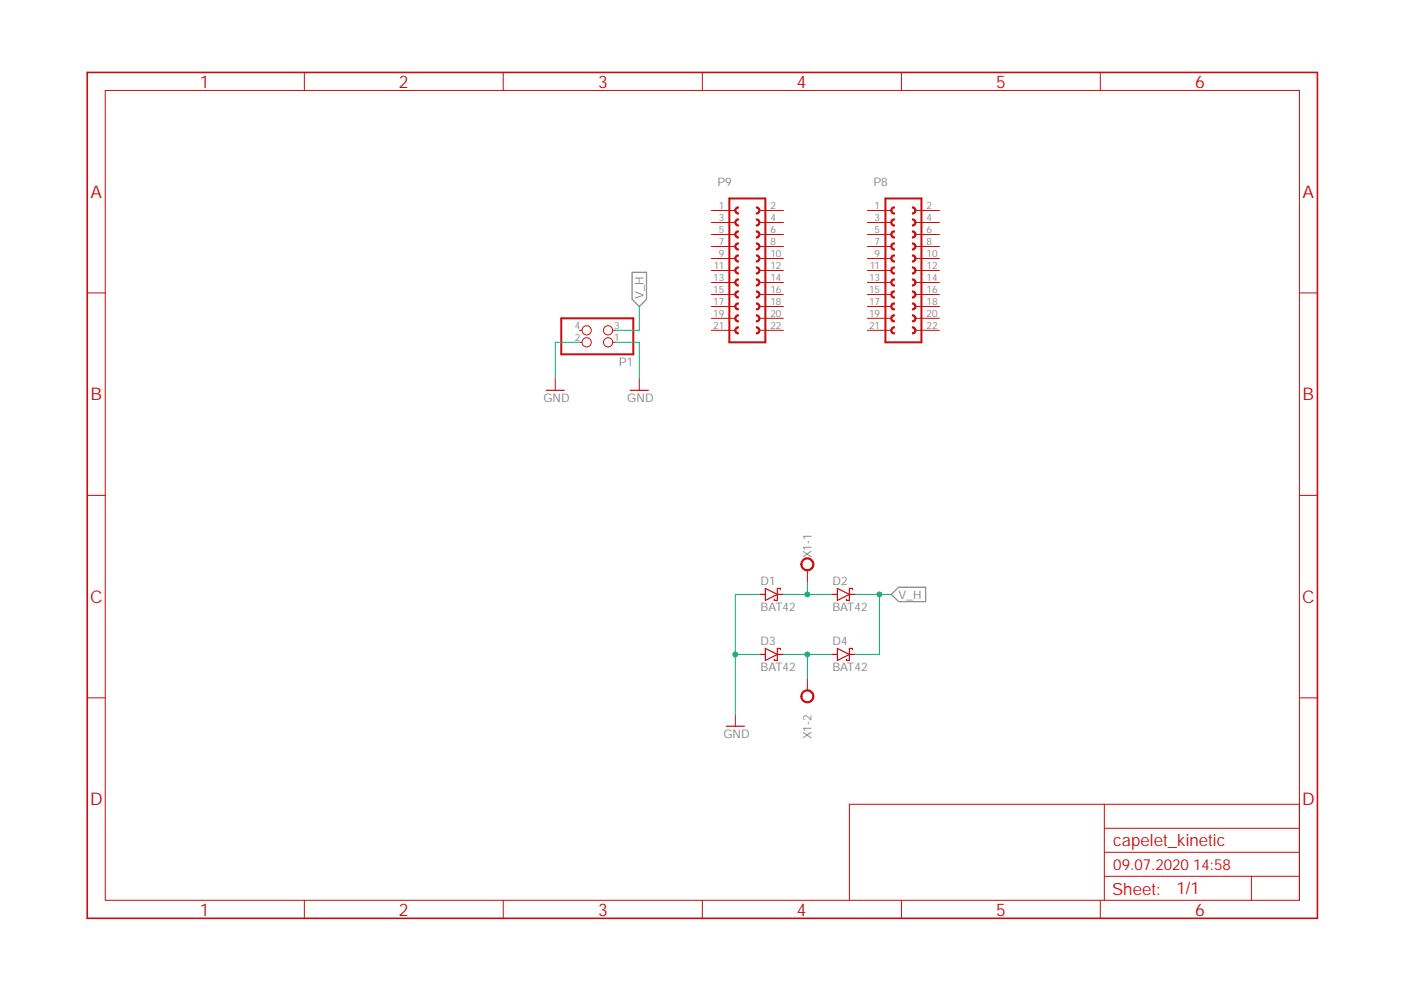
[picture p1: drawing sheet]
<?xml version="1.0" encoding="utf-8"?>
<!DOCTYPE eagle SYSTEM "eagle.dtd">
<eagle version="9.5.2">
<drawing>
<settings>
<setting alwaysvectorfont="no"/>
<setting verticaltext="up"/>
</settings>
<grid distance="0.1" unitdist="inch" unit="inch" style="lines" multiple="1" display="no" altdistance="0.01" altunitdist="inch" altunit="inch"/>
<schematic xreflabel="%F%N/%S.%C%R" xrefpart="/%S.%C%R">
<libraries>
<library name="con-wago-500">
<symbols>
<symbol name="KL">
<circle x="1.27" y="0" radius="1.27" width="0.254" layer="94"/>
<text x="0" y="0.889" size="1.778" layer="95" rot="R180">&gt;NAME</text>
<pin name="KL" x="5.08" y="0" visible="off" length="short" direction="pas" rot="R180"/>
</symbol>
<symbol name="KL+V">
<circle x="1.27" y="0" radius="1.27" width="0.254" layer="94"/>
<text x="-2.54" y="-3.683" size="1.778" layer="96">&gt;VALUE</text>
<text x="0" y="0.889" size="1.778" layer="95" rot="R180">&gt;NAME</text>
<pin name="KL" x="5.08" y="0" visible="off" length="short" direction="pas" rot="R180"/>
</symbol>
</symbols>
<devicesets>
<deviceset name="W237-102" prefix="X" uservalue="yes">
<gates>
<gate name="-1" symbol="KL" x="0" y="5.08" addlevel="always"/>
<gate name="-2" symbol="KL+V" x="0" y="0" addlevel="always"/>
</gates>
<devices>
<device name="" package="W237-102">
<connects>
<connect gate="-1" pin="KL" pad="1"/>
<connect gate="-2" pin="KL" pad="2"/>
</connects>
<package3dinstances>
<package3dinstance package3d_urn="urn:adsk.eagle:package:10688/1"/>
</package3dinstances>
<technologies>
<technology name="">
<attribute name="MF" value="" constant="no"/>
<attribute name="MPN" value="237-102" constant="no"/>
<attribute name="OC_FARNELL" value="unknown" constant="no"/>
<attribute name="OC_NEWARK" value="70K9898" constant="no"/>
<attribute name="POPULARITY" value="32" constant="no"/>
</technology>
</technologies>
</device>
</devices>
</deviceset>
</devicesets>
</library>
<library name="supply1">
<symbols>
<symbol name="GND">
<wire x1="-1.905" y1="0" x2="1.905" y2="0" width="0.254" layer="94"/>
<text x="-2.54" y="-2.54" size="1.778" layer="96">&gt;VALUE</text>
<pin name="GND" x="0" y="2.54" visible="off" length="short" direction="sup" rot="R270"/>
</symbol>
</symbols>
<devicesets>
<deviceset name="GND" prefix="GND">
<gates>
<gate name="1" symbol="GND" x="0" y="0"/>
</gates>
<devices>
<device name="">
<technologies>
<technology name=""/>
</technologies>
</device>
</devices>
</deviceset>
</devicesets>
</library>
<library name="diode">
<symbols>
<symbol name="SCHOTTKY">
<wire x1="-1.27" y1="-1.27" x2="1.27" y2="0" width="0.254" layer="94"/>
<wire x1="1.27" y1="0" x2="-1.27" y2="1.27" width="0.254" layer="94"/>
<wire x1="1.905" y1="1.27" x2="1.27" y2="1.27" width="0.254" layer="94"/>
<wire x1="1.27" y1="1.27" x2="1.27" y2="0" width="0.254" layer="94"/>
<wire x1="-1.27" y1="1.27" x2="-1.27" y2="0" width="0.254" layer="94"/>
<wire x1="-1.27" y1="0" x2="-1.27" y2="-1.27" width="0.254" layer="94"/>
<wire x1="1.27" y1="0" x2="1.27" y2="-1.27" width="0.254" layer="94"/>
<wire x1="1.905" y1="1.27" x2="1.905" y2="1.016" width="0.254" layer="94"/>
<wire x1="1.27" y1="-1.27" x2="0.635" y2="-1.27" width="0.254" layer="94"/>
<wire x1="0.635" y1="-1.016" x2="0.635" y2="-1.27" width="0.254" layer="94"/>
<wire x1="-1.27" y1="0" x2="-2.54" y2="0" width="0.254" layer="94"/>
<wire x1="1.27" y1="0" x2="2.54" y2="0" width="0.254" layer="94"/>
<text x="-2.286" y="1.905" size="1.778" layer="95">&gt;NAME</text>
<text x="-2.286" y="-3.429" size="1.778" layer="96">&gt;VALUE</text>
<pin name="A" x="-2.54" y="0" visible="off" length="point" direction="pas"/>
<pin name="C" x="2.54" y="0" visible="off" length="point" direction="pas" rot="R180"/>
</symbol>
</symbols>
<devicesets>
<deviceset name="BAT42" prefix="D">
<gates>
<gate name="1" symbol="SCHOTTKY" x="0" y="0"/>
</gates>
<devices>
<device name="" package="DO35-10">
<connects>
<connect gate="1" pin="A" pad="A"/>
<connect gate="1" pin="C" pad="C"/>
</connects>
<package3dinstances>
<package3dinstance package3d_urn="urn:adsk.eagle:package:43344/2"/>
</package3dinstances>
<technologies>
<technology name="">
<attribute name="POPULARITY" value="0" constant="no"/>
</technology>
</technologies>
</device>
</devices>
</deviceset>
</devicesets>
</library>
<library name="shepherd">
<symbols>
<symbol name="FE11-2">
<wire x1="3.81" y1="-15.24" x2="-3.81" y2="-15.24" width="0.4064" layer="94"/>
<wire x1="-1.905" y1="-0.635" x2="-1.905" y2="0.635" width="0.254" layer="94" curve="-180" cap="flat"/>
<wire x1="-1.905" y1="-3.175" x2="-1.905" y2="-1.905" width="0.254" layer="94" curve="-180" cap="flat"/>
<wire x1="-1.905" y1="-5.715" x2="-1.905" y2="-4.445" width="0.254" layer="94" curve="-180" cap="flat"/>
<wire x1="1.905" y1="0.635" x2="1.905" y2="-0.635" width="0.254" layer="94" curve="-180" cap="flat"/>
<wire x1="1.905" y1="-1.905" x2="1.905" y2="-3.175" width="0.254" layer="94" curve="-180" cap="flat"/>
<wire x1="1.905" y1="-4.445" x2="1.905" y2="-5.715" width="0.254" layer="94" curve="-180" cap="flat"/>
<wire x1="-1.905" y1="4.445" x2="-1.905" y2="5.715" width="0.254" layer="94" curve="-180" cap="flat"/>
<wire x1="-1.905" y1="1.905" x2="-1.905" y2="3.175" width="0.254" layer="94" curve="-180" cap="flat"/>
<wire x1="1.905" y1="5.715" x2="1.905" y2="4.445" width="0.254" layer="94" curve="-180" cap="flat"/>
<wire x1="1.905" y1="3.175" x2="1.905" y2="1.905" width="0.254" layer="94" curve="-180" cap="flat"/>
<wire x1="-1.905" y1="12.065" x2="-1.905" y2="13.335" width="0.254" layer="94" curve="-180" cap="flat"/>
<wire x1="-1.905" y1="9.525" x2="-1.905" y2="10.795" width="0.254" layer="94" curve="-180" cap="flat"/>
<wire x1="-1.905" y1="6.985" x2="-1.905" y2="8.255" width="0.254" layer="94" curve="-180" cap="flat"/>
<wire x1="1.905" y1="13.335" x2="1.905" y2="12.065" width="0.254" layer="94" curve="-180" cap="flat"/>
<wire x1="1.905" y1="10.795" x2="1.905" y2="9.525" width="0.254" layer="94" curve="-180" cap="flat"/>
<wire x1="1.905" y1="8.255" x2="1.905" y2="6.985" width="0.254" layer="94" curve="-180" cap="flat"/>
<pin name="39" x="-7.62" y="-5.08" visible="pad" length="middle" direction="pas" swaplevel="1"/>
<pin name="37" x="-7.62" y="-2.54" visible="pad" length="middle" direction="pas" swaplevel="1"/>
<pin name="35" x="-7.62" y="0" visible="pad" length="middle" direction="pas" swaplevel="1"/>
<pin name="40" x="7.62" y="-5.08" visible="pad" length="middle" direction="pas" swaplevel="1" rot="R180"/>
<pin name="38" x="7.62" y="-2.54" visible="pad" length="middle" direction="pas" swaplevel="1" rot="R180"/>
<pin name="36" x="7.62" y="0" visible="pad" length="middle" direction="pas" swaplevel="1" rot="R180"/>
<pin name="33" x="-7.62" y="2.54" visible="pad" length="middle" direction="pas" swaplevel="1"/>
<pin name="31" x="-7.62" y="5.08" visible="pad" length="middle" direction="pas" swaplevel="1"/>
<pin name="34" x="7.62" y="2.54" visible="pad" length="middle" direction="pas" swaplevel="1" rot="R180"/>
<pin name="32" x="7.62" y="5.08" visible="pad" length="middle" direction="pas" swaplevel="1" rot="R180"/>
<pin name="29" x="-7.62" y="7.62" visible="pad" length="middle" direction="pas" swaplevel="1"/>
<pin name="27" x="-7.62" y="10.16" visible="pad" length="middle" direction="pas" swaplevel="1"/>
<pin name="25" x="-7.62" y="12.7" visible="pad" length="middle" direction="pas" swaplevel="1"/>
<pin name="30" x="7.62" y="7.62" visible="pad" length="middle" direction="pas" swaplevel="1" rot="R180"/>
<pin name="28" x="7.62" y="10.16" visible="pad" length="middle" direction="pas" swaplevel="1" rot="R180"/>
<pin name="26" x="7.62" y="12.7" visible="pad" length="middle" direction="pas" swaplevel="1" rot="R180"/>
<wire x1="-1.905" y1="-8.255" x2="-1.905" y2="-6.985" width="0.254" layer="94" curve="-180" cap="flat"/>
<wire x1="-1.905" y1="-10.795" x2="-1.905" y2="-9.525" width="0.254" layer="94" curve="-180" cap="flat"/>
<wire x1="-1.905" y1="-13.335" x2="-1.905" y2="-12.065" width="0.254" layer="94" curve="-180" cap="flat"/>
<pin name="45" x="-7.62" y="-12.7" visible="pad" length="middle" direction="pas" swaplevel="1"/>
<pin name="43" x="-7.62" y="-10.16" visible="pad" length="middle" direction="pas" swaplevel="1"/>
<pin name="41" x="-7.62" y="-7.62" visible="pad" length="middle" direction="pas" swaplevel="1"/>
<wire x1="1.905" y1="-6.985" x2="1.905" y2="-8.255" width="0.254" layer="94" curve="-180" cap="flat"/>
<wire x1="1.905" y1="-9.525" x2="1.905" y2="-10.795" width="0.254" layer="94" curve="-180" cap="flat"/>
<wire x1="1.905" y1="-12.065" x2="1.905" y2="-13.335" width="0.254" layer="94" curve="-180" cap="flat"/>
<pin name="46" x="7.62" y="-12.7" visible="pad" length="middle" direction="pas" swaplevel="1" rot="R180"/>
<pin name="44" x="7.62" y="-10.16" visible="pad" length="middle" direction="pas" swaplevel="1" rot="R180"/>
<pin name="42" x="7.62" y="-7.62" visible="pad" length="middle" direction="pas" swaplevel="1" rot="R180"/>
<wire x1="-3.81" y1="-15.24" x2="-3.81" y2="15.24" width="0.4064" layer="94"/>
<wire x1="-3.81" y1="15.24" x2="3.81" y2="15.24" width="0.4064" layer="94"/>
<wire x1="3.81" y1="15.24" x2="3.81" y2="-15.24" width="0.4064" layer="94"/>
<text x="-6.35" y="17.78" size="1.778" layer="96">&gt;NAME</text>
</symbol>
</symbols>
<devicesets>
<deviceset name="FE11-2" prefix="P">
<gates>
<gate name="G$1" symbol="FE11-2" x="0" y="0"/>
</gates>
<devices>
<device name="" package="FE11-2">
<connects>
<connect gate="G$1" pin="25" pad="1"/>
<connect gate="G$1" pin="26" pad="2"/>
<connect gate="G$1" pin="27" pad="3"/>
<connect gate="G$1" pin="28" pad="4"/>
<connect gate="G$1" pin="29" pad="5"/>
<connect gate="G$1" pin="30" pad="6"/>
<connect gate="G$1" pin="31" pad="7"/>
<connect gate="G$1" pin="32" pad="8"/>
<connect gate="G$1" pin="33" pad="9"/>
<connect gate="G$1" pin="34" pad="10"/>
<connect gate="G$1" pin="35" pad="11"/>
<connect gate="G$1" pin="36" pad="12"/>
<connect gate="G$1" pin="37" pad="13"/>
<connect gate="G$1" pin="38" pad="14"/>
<connect gate="G$1" pin="39" pad="15"/>
<connect gate="G$1" pin="40" pad="16"/>
<connect gate="G$1" pin="41" pad="17"/>
<connect gate="G$1" pin="42" pad="18"/>
<connect gate="G$1" pin="43" pad="19"/>
<connect gate="G$1" pin="44" pad="20"/>
<connect gate="G$1" pin="45" pad="21"/>
<connect gate="G$1" pin="46" pad="22"/>
</connects>
<technologies>
<technology name=""/>
</technologies>
</device>
</devices>
</deviceset>
</devicesets>
</library>
<library name="frames">
<symbols>
<symbol name="A4L-LOC">
<wire x1="256.54" y1="3.81" x2="256.54" y2="8.89" width="0.1016" layer="94"/>
<wire x1="256.54" y1="8.89" x2="256.54" y2="13.97" width="0.1016" layer="94"/>
<wire x1="256.54" y1="13.97" x2="256.54" y2="19.05" width="0.1016" layer="94"/>
<wire x1="256.54" y1="19.05" x2="256.54" y2="24.13" width="0.1016" layer="94"/>
<wire x1="161.29" y1="3.81" x2="161.29" y2="24.13" width="0.1016" layer="94"/>
<wire x1="161.29" y1="24.13" x2="215.265" y2="24.13" width="0.1016" layer="94"/>
<wire x1="215.265" y1="24.13" x2="256.54" y2="24.13" width="0.1016" layer="94"/>
<wire x1="246.38" y1="3.81" x2="246.38" y2="8.89" width="0.1016" layer="94"/>
<wire x1="246.38" y1="8.89" x2="256.54" y2="8.89" width="0.1016" layer="94"/>
<wire x1="246.38" y1="8.89" x2="215.265" y2="8.89" width="0.1016" layer="94"/>
<wire x1="215.265" y1="8.89" x2="215.265" y2="3.81" width="0.1016" layer="94"/>
<wire x1="215.265" y1="8.89" x2="215.265" y2="13.97" width="0.1016" layer="94"/>
<wire x1="215.265" y1="13.97" x2="256.54" y2="13.97" width="0.1016" layer="94"/>
<wire x1="215.265" y1="13.97" x2="215.265" y2="19.05" width="0.1016" layer="94"/>
<wire x1="215.265" y1="19.05" x2="256.54" y2="19.05" width="0.1016" layer="94"/>
<wire x1="215.265" y1="19.05" x2="215.265" y2="24.13" width="0.1016" layer="94"/>
<text x="217.17" y="15.24" size="2.54" layer="94">&gt;DRAWING_NAME</text>
<text x="217.17" y="10.16" size="2.286" layer="94">&gt;LAST_DATE_TIME</text>
<text x="230.505" y="5.08" size="2.54" layer="94">&gt;SHEET</text>
<text x="216.916" y="4.953" size="2.54" layer="94">Sheet:</text>
<frame x1="0" y1="0" x2="260.35" y2="179.07" columns="6" rows="4" layer="94"/>
</symbol>
</symbols>
<devicesets>
<deviceset name="A4L-LOC" prefix="FRAME" uservalue="yes">
<gates>
<gate name="G$1" symbol="A4L-LOC" x="0" y="0"/>
</gates>
<devices>
<device name="">
<technologies>
<technology name=""/>
</technologies>
</device>
</devices>
</deviceset>
</devicesets>
</library>
<library name="pinhead">
<symbols>
<symbol name="PINH2X2">
<wire x1="-8.89" y1="-2.54" x2="6.35" y2="-2.54" width="0.4064" layer="94"/>
<wire x1="6.35" y1="-2.54" x2="6.35" y2="5.08" width="0.4064" layer="94"/>
<wire x1="6.35" y1="5.08" x2="-8.89" y2="5.08" width="0.4064" layer="94"/>
<wire x1="-8.89" y1="5.08" x2="-8.89" y2="-2.54" width="0.4064" layer="94"/>
<text x="-8.89" y="5.715" size="1.778" layer="95">&gt;NAME</text>
<text x="-8.89" y="-5.08" size="1.778" layer="96">&gt;VALUE</text>
<pin name="1" x="-5.08" y="2.54" visible="pad" length="short" direction="pas" function="dot"/>
<pin name="2" x="2.54" y="2.54" visible="pad" length="short" direction="pas" function="dot" rot="R180"/>
<pin name="3" x="-5.08" y="0" visible="pad" length="short" direction="pas" function="dot"/>
<pin name="4" x="2.54" y="0" visible="pad" length="short" direction="pas" function="dot" rot="R180"/>
</symbol>
</symbols>
<devicesets>
<deviceset name="PINHD-2X2" prefix="JP" uservalue="yes">
<gates>
<gate name="A" symbol="PINH2X2" x="0" y="0"/>
</gates>
<devices>
<device name="" package="2X02">
<connects>
<connect gate="A" pin="1" pad="1"/>
<connect gate="A" pin="2" pad="2"/>
<connect gate="A" pin="3" pad="3"/>
<connect gate="A" pin="4" pad="4"/>
</connects>
<package3dinstances>
<package3dinstance package3d_urn="urn:adsk.eagle:package:22455/2"/>
</package3dinstances>
<technologies>
<technology name="">
<attribute name="POPULARITY" value="0" constant="no"/>
</technology>
</technologies>
</device>
<device name="/90" package="2X02/90">
<connects>
<connect gate="A" pin="1" pad="1"/>
<connect gate="A" pin="2" pad="2"/>
<connect gate="A" pin="3" pad="3"/>
<connect gate="A" pin="4" pad="4"/>
</connects>
<package3dinstances>
<package3dinstance package3d_urn="urn:adsk.eagle:package:22456/2"/>
</package3dinstances>
<technologies>
<technology name="">
<attribute name="POPULARITY" value="0" constant="no"/>
</technology>
</technologies>
</device>
</devices>
</deviceset>
</devicesets>
</library>
</libraries>
<attributes>
</attributes>
<variantdefs>
</variantdefs>
<classes>
<class number="0" name="default" width="0" drill="0">
</class>
</classes>
<parts>
<part name="X1" library="con-wago-500" deviceset="W237-102" device="" package3d_urn="urn:adsk.eagle:package:10688/1"/>
<part name="D1" library="diode" deviceset="BAT42" device="" package3d_urn="urn:adsk.eagle:package:43344/2"/>
<part name="D2" library="diode" deviceset="BAT42" device="" package3d_urn="urn:adsk.eagle:package:43344/2"/>
<part name="D3" library="diode" deviceset="BAT42" device="" package3d_urn="urn:adsk.eagle:package:43344/2"/>
<part name="D4" library="diode" deviceset="BAT42" device="" package3d_urn="urn:adsk.eagle:package:43344/2"/>
<part name="GND3" library="supply1" deviceset="GND" device=""/>
<part name="FRAME1" library="frames" deviceset="A4L-LOC" device=""/>
<part name="P8" library="shepherd" deviceset="FE11-2" device=""/>
<part name="P9" library="shepherd" deviceset="FE11-2" device=""/>
<part name="P1" library="pinhead" deviceset="PINHD-2X2" device="" package3d_urn="urn:adsk.eagle:package:22455/2"/>
<part name="GND4" library="supply1" deviceset="GND" device=""/>
<part name="GND6" library="supply1" deviceset="GND" device=""/>
</parts>
<sheets>
<sheet>
<plain>
</plain>
<instances>
<instance part="X1" gate="-1" x="152.4" y="76.2" smashed="yes" rot="R270">
<attribute name="NAME" x="153.289" y="76.2" size="1.778" layer="95" rot="R90"/>
</instance>
<instance part="X1" gate="-2" x="152.4" y="45.72" smashed="yes" rot="R90">
<attribute name="VALUE" x="156.083" y="43.18" size="1.778" layer="96" rot="R90"/>
<attribute name="NAME" x="151.511" y="43.18" size="1.778" layer="95" rot="R270"/>
</instance>
<instance part="D1" gate="1" x="144.78" y="68.58" smashed="yes">
<attribute name="NAME" x="142.494" y="70.485" size="1.778" layer="95"/>
<attribute name="VALUE" x="142.494" y="65.151" size="1.778" layer="96"/>
</instance>
<instance part="D2" gate="1" x="160.02" y="68.58" smashed="yes">
<attribute name="NAME" x="157.734" y="70.485" size="1.778" layer="95"/>
<attribute name="VALUE" x="157.734" y="65.151" size="1.778" layer="96"/>
</instance>
<instance part="D3" gate="1" x="144.78" y="55.88" smashed="yes">
<attribute name="NAME" x="142.494" y="57.785" size="1.778" layer="95"/>
<attribute name="VALUE" x="142.494" y="52.451" size="1.778" layer="96"/>
</instance>
<instance part="D4" gate="1" x="160.02" y="55.88" smashed="yes">
<attribute name="NAME" x="157.734" y="57.785" size="1.778" layer="95"/>
<attribute name="VALUE" x="157.734" y="52.451" size="1.778" layer="96"/>
</instance>
<instance part="GND3" gate="1" x="137.16" y="40.64" smashed="yes">
<attribute name="VALUE" x="134.62" y="38.1" size="1.778" layer="96"/>
</instance>
<instance part="FRAME1" gate="G$1" x="0" y="0" smashed="yes">
<attribute name="DRAWING_NAME" x="217.17" y="15.24" size="2.54" layer="94"/>
<attribute name="LAST_DATE_TIME" x="217.17" y="10.16" size="2.286" layer="94"/>
<attribute name="SHEET" x="230.505" y="5.08" size="2.54" layer="94"/>
</instance>
<instance part="P8" gate="G$1" x="172.72" y="137.16" smashed="yes">
<attribute name="NAME" x="166.37" y="154.94" size="1.778" layer="96"/>
</instance>
<instance part="P9" gate="G$1" x="139.7" y="137.16" smashed="yes">
<attribute name="NAME" x="133.35" y="154.94" size="1.778" layer="96"/>
</instance>
<instance part="P1" gate="A" x="106.68" y="124.46" smashed="yes" rot="R180">
<attribute name="NAME" x="115.57" y="118.745" size="1.778" layer="95" rot="R180"/>
<attribute name="VALUE" x="115.57" y="129.54" size="1.778" layer="96" rot="R180"/>
</instance>
<instance part="GND4" gate="1" x="116.84" y="111.76" smashed="yes">
<attribute name="VALUE" x="114.3" y="109.22" size="1.778" layer="96"/>
</instance>
<instance part="GND6" gate="1" x="99.06" y="111.76" smashed="yes">
<attribute name="VALUE" x="96.52" y="109.22" size="1.778" layer="96"/>
</instance>
</instances>
<busses>
</busses>
<nets>
<net name="GND" class="0">
<segment>
<pinref part="D1" gate="1" pin="A"/>
<wire x1="142.24" y1="68.58" x2="137.16" y2="68.58" width="0.1524" layer="91"/>
<wire x1="137.16" y1="68.58" x2="137.16" y2="55.88" width="0.1524" layer="91"/>
<pinref part="GND3" gate="1" pin="GND"/>
<pinref part="D3" gate="1" pin="A"/>
<wire x1="137.16" y1="55.88" x2="137.16" y2="43.18" width="0.1524" layer="91"/>
<wire x1="142.24" y1="55.88" x2="137.16" y2="55.88" width="0.1524" layer="91"/>
<junction x="137.16" y="55.88"/>
</segment>
<segment>
<pinref part="P1" gate="A" pin="1"/>
<wire x1="111.76" y1="121.92" x2="116.84" y2="121.92" width="0.1524" layer="91"/>
<wire x1="116.84" y1="121.92" x2="116.84" y2="114.3" width="0.1524" layer="91"/>
<pinref part="GND4" gate="1" pin="GND"/>
</segment>
<segment>
<pinref part="P1" gate="A" pin="2"/>
<wire x1="104.14" y1="121.92" x2="99.06" y2="121.92" width="0.1524" layer="91"/>
<wire x1="99.06" y1="121.92" x2="99.06" y2="114.3" width="0.1524" layer="91"/>
<pinref part="GND6" gate="1" pin="GND"/>
</segment>
</net>
<net name="N$5" class="0">
<segment>
<pinref part="D1" gate="1" pin="C"/>
<pinref part="D2" gate="1" pin="A"/>
<wire x1="147.32" y1="68.58" x2="152.4" y2="68.58" width="0.1524" layer="91"/>
<pinref part="X1" gate="-1" pin="KL"/>
<wire x1="152.4" y1="68.58" x2="157.48" y2="68.58" width="0.1524" layer="91"/>
<wire x1="152.4" y1="71.12" x2="152.4" y2="68.58" width="0.1524" layer="91"/>
<junction x="152.4" y="68.58"/>
</segment>
</net>
<net name="N$6" class="0">
<segment>
<pinref part="D3" gate="1" pin="C"/>
<pinref part="D4" gate="1" pin="A"/>
<wire x1="147.32" y1="55.88" x2="152.4" y2="55.88" width="0.1524" layer="91"/>
<pinref part="X1" gate="-2" pin="KL"/>
<wire x1="152.4" y1="55.88" x2="157.48" y2="55.88" width="0.1524" layer="91"/>
<wire x1="152.4" y1="50.8" x2="152.4" y2="55.88" width="0.1524" layer="91"/>
<junction x="152.4" y="55.88"/>
</segment>
</net>
<net name="V_H" class="0">
<segment>
<pinref part="D2" gate="1" pin="C"/>
<wire x1="162.56" y1="68.58" x2="167.64" y2="68.58" width="0.1524" layer="91"/>
<wire x1="167.64" y1="68.58" x2="167.64" y2="55.88" width="0.1524" layer="91"/>
<pinref part="D4" gate="1" pin="C"/>
<wire x1="167.64" y1="55.88" x2="162.56" y2="55.88" width="0.1524" layer="91"/>
<wire x1="167.64" y1="68.58" x2="170.18" y2="68.58" width="0.1524" layer="91"/>
<junction x="167.64" y="68.58"/>
<label x="170.18" y="68.58" size="1.778" layer="95" xref="yes"/>
</segment>
<segment>
<pinref part="P1" gate="A" pin="3"/>
<wire x1="111.76" y1="124.46" x2="116.84" y2="124.46" width="0.1524" layer="91"/>
<wire x1="116.84" y1="124.46" x2="116.84" y2="129.54" width="0.1524" layer="91"/>
<label x="116.84" y="129.54" size="1.778" layer="95" rot="R90" xref="yes"/>
</segment>
</net>
</nets>
</sheet>
</sheets>
</schematic>
</drawing>
<compatibility>
<note version="8.2" severity="warning">
Since Version 8.2, EAGLE supports online libraries. The ids
of those online libraries will not be understood (or retained)
with this version.
</note>
<note version="8.3" severity="warning">
Since Version 8.3, EAGLE supports URNs for individual library
assets (packages, symbols, and devices). The URNs of those assets
will not be understood (or retained) with this version.
</note>
<note version="8.3" severity="warning">
Since Version 8.3, EAGLE supports the association of 3D packages
with devices in libraries, schematics, and board files. Those 3D
packages will not be understood (or retained) with this version.
</note>
</compatibility>
</eagle>
